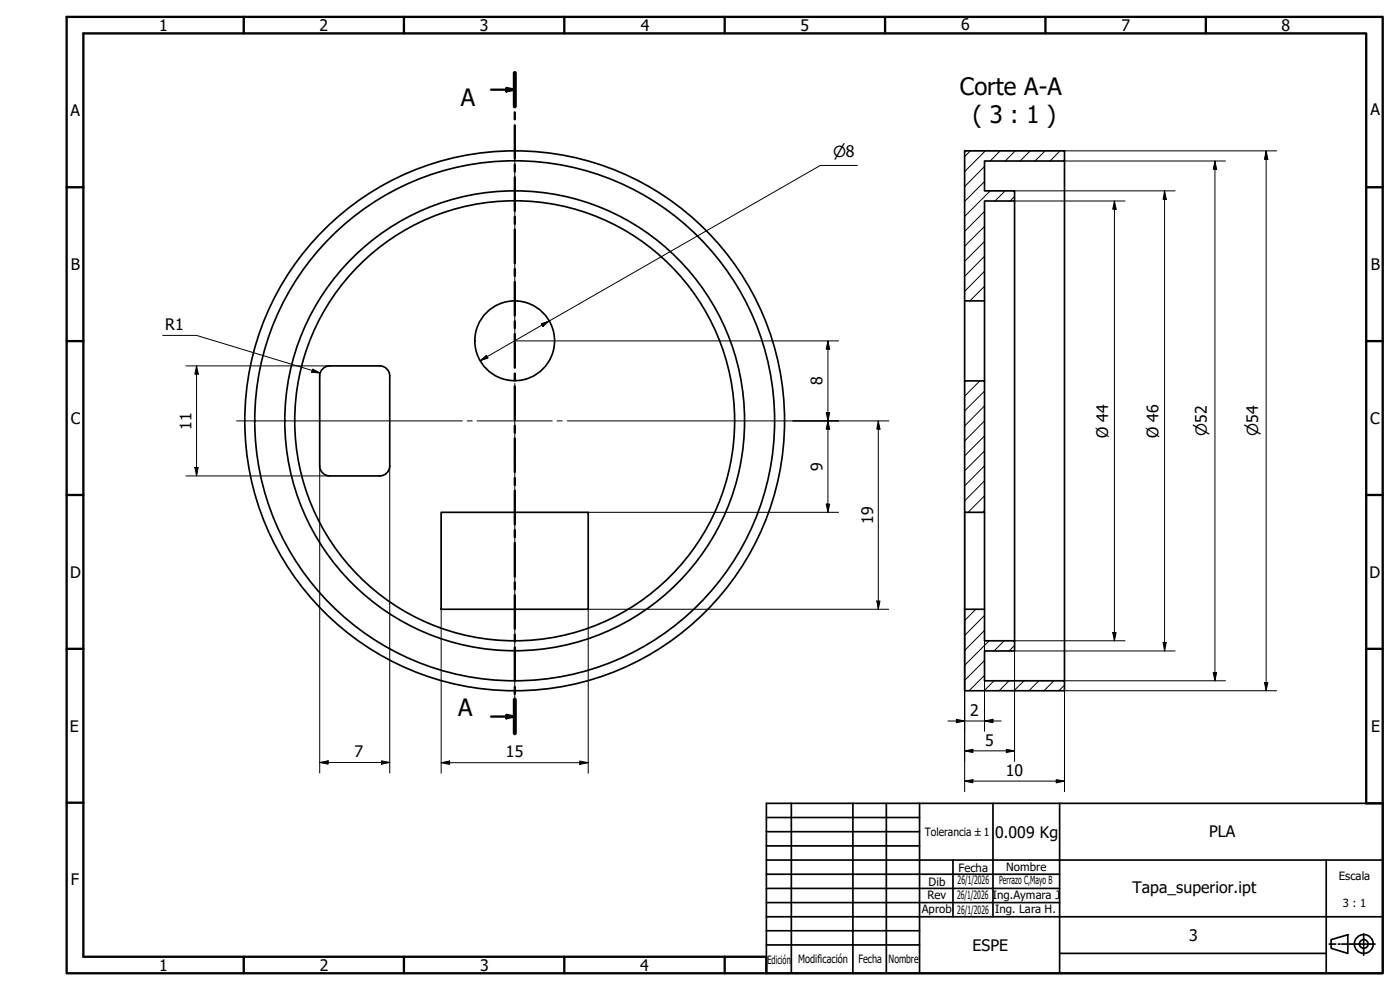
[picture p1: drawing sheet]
<svg xmlns="http://www.w3.org/2000/svg" width="420mm" height="297mm" viewBox="0 0 420 297" stroke-linecap="round" stroke-linejoin="round" font-family="sans-serif">
<!-- layer: Sombreado (ISO) -->
<g fill="none" stroke="#000" stroke-width=".3">
<path d="M291.2 45.3l-1.7 1.7M295.5 54.5l-6 5.9M295.5 50l-6 6M295.7 45.3l-6.2 6.2M297.2 57.3l-7.7 7.6M300.2 45.3l-3 3M301.6 57.3l-3 3M304.5 58.9l-1.4 1.4M304.7 45.3l-3 3M309.2 45.3l-3.1 3M313.6 45.3l-3 3M318.1 45.3l-2.9 3"/>
<path d="M295.5 76.9l-6 6M295.5 72.4l-6 6M295.5 67.9l-6 6M295.5 63.4l-6 6.1M295.5 85.9l-4.4 4.4M295.5 81.4l-6 6M289.6 114.3h-.1M294.1 114.3l-4.6 4.6M295.5 117.3l-6 6M295.5 139.7l-6 6.1M295.5 135.3l-6 6M295.5 130.8l-6 6"/>
<path d="M295.5 126.3l-6 6M295.5 121.8l-6 6M295.5 153.2l-.5 .5M295.5 148.8l-5 4.9M295.5 144.3l-6 6M292.9 182.8l-3.4 3.4M295.5 198.2l-6 5.9M295.5 189.2l-6 6M295.5 184.6l-6 6.1M296.9 192.3l-7.4 7.3M301.4 192.3l-3.1 3M304.5 193.7l-1.7 1.6"/>
<path d="M295.5 202.6l-4.7 4.6M298.3 204.3l-3 2.9M302.8 204.3l-3 2.9M307.3 204.3l-3 2.9M311.8 204.3l-3 2.9M316.3 204.3l-3 2.9M319.5 205.6l-1.7 1.6"/>
</g>
<!-- layer: Visible (ISO) -->
<g fill="none" stroke="#000" stroke-width=".51">
<path d="M289.5 45.3h30v3h-24v9h9v3h-9v30h-6zM319.5 48.3v156M304.5 60.3v132M289.5 90.3v24M295.5 90.3v24h-6v39.4h6v-39.4M97.1 110.4l1.2-.5 .7-.1h15a3 3 0 0 1 3 3v27a3 3 0 0 1-3 3h-15a3 3 0 0 1-3.1-3.1v-26.9a3 3 0 0 1 1.2-2.4zM132.4 153.7h44.1v29.1h-44.1zM289.5 153.7v29.1M295.5 153.7v29.1M289.5 182.8h6v9.5h9v3h-9v9h24v2.9h-30z"/>
<circle cx="154.5" cy="102.3" r="12"/>
<circle cx="154.5" cy="126.3" r="81"/>
<circle cx="154.5" cy="126.3" r="66"/>
<circle cx="154.5" cy="126.3" r="69"/>
<circle cx="154.5" cy="126.3" r="78"/>
</g>
<g fill="none" stroke="#000" stroke-width=".7">
<path d="M147.4 26.9h7.1M152 26.4l2.5 .5-2.5 .5zM154.5 21.9v10M154.5 33.7v2.1M154.5 37.6v10M154.5 49.4v2.1M154.5 53.2v10.1M154.5 65.1v2.1M154.5 68.9v10.1M154.5 80.7v2.1M154.5 84.6v10.1M154.5 96.4v2.1"/>
<path d="M154.5 100.3v10M154.5 112.1v2.1M154.5 115.9v10.1M154.5 127.7v2.1M154.5 131.6v10.1M154.5 143.4v2.1M154.5 147.2v10.1M154.5 159.1v2M154.5 162.9v10.1M154.5 174.7v2.1M154.5 178.6v10M154.5 190.4v2.1"/>
<path d="M154.5 194.3v10M147.4 215h7.1M152 214.5l2.5 .5-2.5 .5zM154.5 206.1v2.1M154.5 209.9v10.1"/>
</g>
<path d="M154.5 21.9v10M154.5 209.9v10.1" fill="none" stroke="#000" stroke-width="1.2"/>
<path d="M152 26.4l2.5 .5-2.5 .5zM152 214.5l2.5 .5-2.5 .5z" fill="#000"/>
<g fill="none" stroke="#000" stroke-width=".51">
<path d="M230 241h185v51h-185zM230 253.8h46M230 249.5h46M230 245.3h46M230 258h185M237.5 241v51M256 241v51M266 241v51M276 241v51M286 258v17.1M298 241v34.1M318 241v51"/>
<path d="M398 258v34M230 270.8h88M230 266.6h88M230 262.3h88M230 279.3h46M230 275.1h185M230 283.5h46M318 286.1h80M398.9 283.3h2M399.5 281.9l5-1.4v5.6l-5-1.6zM401.6 283.3h.5M402.7 283.3h5.5"/>
<path d="M408.5 283.3h.3M409.1 283.3l.2 .1M409.3 283v.3h.2M409.3 280.2v2M409.3 282.5v.3M409.3 283.7v.3M409.3 284.3v2.3M409.8 283.3h.2M410.3 283.3h2.4"/>
<circle cx="409.3" cy="283.2" r="2.83"/>
<circle cx="409.3" cy="283.2" r="1.3"/>
</g>
<!-- layer: Borde (ISO) -->
<g fill="none" stroke="#000" stroke-width=".7">
<path d="M20 5.1h395v286.9h-395zM73.2 5.1v4.9M121.2 5.1v4.9M169.4 5.1v4.9M217.5 5.1v4.9M265.6 5.1v4.9M313.8 5.1v4.9M361.9 5.1v4.9M20 56.2h5M410 56.2h5M20 102.3h5M410 102.3h5"/>
<path d="M20 148.5h5M410 148.5h5M20 194.7h5M410 194.7h5M20 240.8h5M415 241h-5v-231h-385v277.1h205v4.9M73.2 287.1v4.9M121.2 287.1v4.9M169.4 287.1v4.9M217.5 287.1v4.9"/>
</g>
<!-- layer: Cota (ISO) -->
<g fill="none" stroke="#000" stroke-width=".3">
<path d="M257.3 49.6h-11.1l-102.1 58.7M304.5 57.3h48.2M319.5 45.3h63.7M319.5 48.3h48.3M349.5 57.3l.5 2.5h-.9zM349.5 57.3v138M364.6 48.3l.5 2.5h-1zM364.6 48.3v156M380 45.3l.5 2.5h-1zM380 45.3v161.9M304.5 60.3h33.1M334.5 60.3l.5 2.5h-1.1z"/>
<path d="M334.5 60.3v132M162.4 97.1l2.4-.8-1.9 1.7zM48.8 100.6h10.2l37.1 11.3M55.8 109.8h43.2M59 109.8l.5 2.5h-1zM59 109.8v33M93.9 110.7l2.2 1.2-2.6-.2zM144.1 108.3l1.9-1.7 .5 .8zM154.6 102.3h97.1M248.5 102.3l.5 2.5h-1zM248.5 102.3v51.4M95.9 139.7v92.3"/>
<path d="M117 139.7v92.3M238 126.3h28.8M248 123.8h1l-.5 2.5zM248.5 126.3l.5 2.5h-1zM263.6 126.3l.5 2.5h-1zM263.6 126.3v56.5M55.8 142.8h43.2M58.5 140.3h1l-.5 2.5zM176.5 153.7h75.2M248 151.2h1l-.5 2.5zM289.5 153.7v83.8M132.4 182.8v49.2"/>
<path d="M263.1 180.3h1l-.5 2.5zM266.8 182.8h-90.3v49.2M295.5 182.8v36.6M304.5 195.3h48.2M333.9 189.8h1.1l-.5 2.5zM337.6 192.3h-33.1v36.2M349.1 192.8h.9l-.5 2.5zM284.5 216.3h16M287 215.8l2.5 .5-2.5 .5zM295.5 216.3l2.5-.5v1zM319.5 207.2h63.7M364.1 201.8h1l-.5 2.5z"/>
<path d="M367.8 204.3h-48.3v33.2M379.5 204.8h1l-.5 2.4zM95.9 228.8l2.6-.5v1zM95.9 228.8h21.1M114.5 228.3l2.5 .5-2.5 .5zM132.4 228.8l2.5-.5v1zM132.4 228.8h44.1M174 228.3l2.5 .5-2.5 .5zM289.5 225.3l2.5-.5v1zM289.5 234.4l2.5-.5v1zM289.5 225.3h15M289.5 234.4h30"/>
<path d="M302 224.8l2.5 .5-2.5 .5zM317 233.9l2.5 .5-2.5 .5z"/>
</g>
<g fill="#000">
<path d="M349.5 57.3l.5 2.5h-.9zM364.6 48.3l.5 2.5h-1zM380 45.3l.5 2.5h-1zM334.5 60.3l.5 2.5h-1.1zM162.4 97.1l2.4-.8-1.9 1.7zM59 109.8l.5 2.5h-1zM93.9 110.7l2.2 1.2-2.6-.2zM144.1 108.3l1.9-1.7 .5 .8zM248.5 102.3l.5 2.5h-1zM248 123.8h1l-.5 2.5zM248.5 126.3l.5 2.5h-1zM263.6 126.3l.5 2.5h-1z"/>
<path d="M58.5 140.3h1l-.5 2.5zM248 151.2h1l-.5 2.5zM263.1 180.3h1l-.5 2.5zM333.9 189.8h1.1l-.5 2.5zM349.1 192.8h.9l-.5 2.5zM287 215.8l2.5 .5-2.5 .5zM295.5 216.3l2.5-.5v1zM364.1 201.8h1l-.5 2.5zM379.5 204.8h1l-.5 2.4zM95.9 228.8l2.6-.5v1zM114.5 228.3l2.5 .5-2.5 .5zM132.4 228.8l2.5-.5v1z"/>
<path d="M174 228.3l2.5 .5-2.5 .5zM289.5 225.3l2.5-.5v1zM289.5 234.4l2.5-.5v1zM302 224.8l2.5 .5-2.5 .5zM317 233.9l2.5 .5-2.5 .5z"/>
</g>
<!-- layer: Marca de centro (ISO) -->
<path d="M154.5 42.8v67.7M154.5 112v1.5M154.5 115v22.5M71 126.3h67.7M140.2 126.3h1.5M143.2 126.3h22.5M154.5 139.1v1.4M167.2 126.3h1.5M170.2 126.3h67.8M154.5 142v67.8" fill="none" stroke="#000" stroke-width=".3"/>
<g font-size="7.2">
<text x="288" y="28.4">Corte A-A</text>
<text x="138.3" y="31.7">A</text>
<text x="292" y="37">( 3 : 1 )</text>
<text x="137.5" y="214.9">A</text>
</g>
<g font-size="4.8">
<text x="47.8" y="9.3">1</text>
<text x="95.9" y="9.3">2</text>
<text x="144" y="9.3">3</text>
<text x="192.3" y="9.3">4</text>
<text x="240.3" y="9.2">5</text>
<text x="288.4" y="9.1">6</text>
<text x="336.5" y="9.3">7</text>
<text x="384.6" y="9.3">8</text>
<text x="21.1" y="34.8">A</text>
<text x="411.3" y="34.6">A</text>
<text x="21.3" y="81.1">B</text>
<text x="411.4" y="80.9">B</text>
<text x="49.6" y="99.1">R1</text>
<text x="246.9" y="115.6" transform="rotate(-90 246.9 115.6)">8</text>
<text x="21.3" y="127.2">C</text>
<text x="57.5" y="128.9" transform="rotate(-90 57.5 128.9)">11</text>
<text x="332.6" y="131.4" transform="rotate(-90 332.6 131.4)">Ø 44</text>
<text x="347.7" y="131.4" transform="rotate(-90 347.7 131.4)">Ø 46</text>
<text x="411.2" y="127.3">C</text>
<text x="246.9" y="141.3" transform="rotate(-90 246.9 141.3)">9</text>
<text x="262" y="157.2" transform="rotate(-90 262 157.2)">19</text>
<text x="21.1" y="173.3">D</text>
<text x="411" y="173.3">D</text>
<text x="291.1" y="214.8">2</text>
<text x="21" y="219.5">E</text>
<text x="411.5" y="219.6">E</text>
<text x="106.4" y="227.3">7</text>
<text x="151.8" y="227.3">15</text>
<text x="295.7" y="223.7">5</text>
<text x="301.9" y="232.8">10</text>
<text x="298.6" y="251.5">0.009 Kg</text>
<text x="362.8" y="251.3">PLA</text>
<text x="21.2" y="265.6">F</text>
<text x="339.9" y="267.8">Tapa_superior.ipt</text>
<text x="291.8" y="285.2">ESPE</text>
<text x="356.9" y="282.4">3</text>
<text x="47.8" y="291.3">1</text>
<text x="95.9" y="291.3">2</text>
<text x="144.1" y="291.2">3</text>
<text x="192.1" y="291.3">4</text>
</g>
<g font-size="4.6">
<text x="250" y="47.2">⌀8</text>
<text x="362.2" y="130.9" transform="rotate(-90 362.2 130.9)">⌀52</text>
<text x="377.6" y="130.9" transform="rotate(-90 377.6 130.9)">⌀54</text>
</g>
<g font-size="3.4">
<text x="277.6" y="250.8">Tolerancia ±1</text>
<text x="287.7" y="261.5">Fecha</text>
<text x="302" y="261.3">Nombre</text>
<text x="401.8" y="263.9">Escala</text>
<text x="278.3" y="269.7">Rev</text>
<text x="278.7" y="265.7">Dib</text>
<text x="287.2" y="269.8">26/1/2026</text>
<text x="287.4" y="265.4">26/1/2026</text>
<text x="298" y="269.7">Ing.Aymara J</text>
<text x="299.8" y="265.2">Perrazo C,Mayo B</text>
<text x="276.7" y="273.8">Aprob</text>
<text x="287.3" y="274.1">26/1/2026</text>
<text x="298.7" y="273.8">Ing. Lara H.</text>
<text x="403" y="272.3">3 : 1</text>
<text x="230.3" y="289.3">Edición</text>
<text x="239.5" y="289">Modificación</text>
<text x="257.6" y="288.8">Fecha</text>
<text x="266.7" y="289">Nombre</text>
</g>
</svg>
